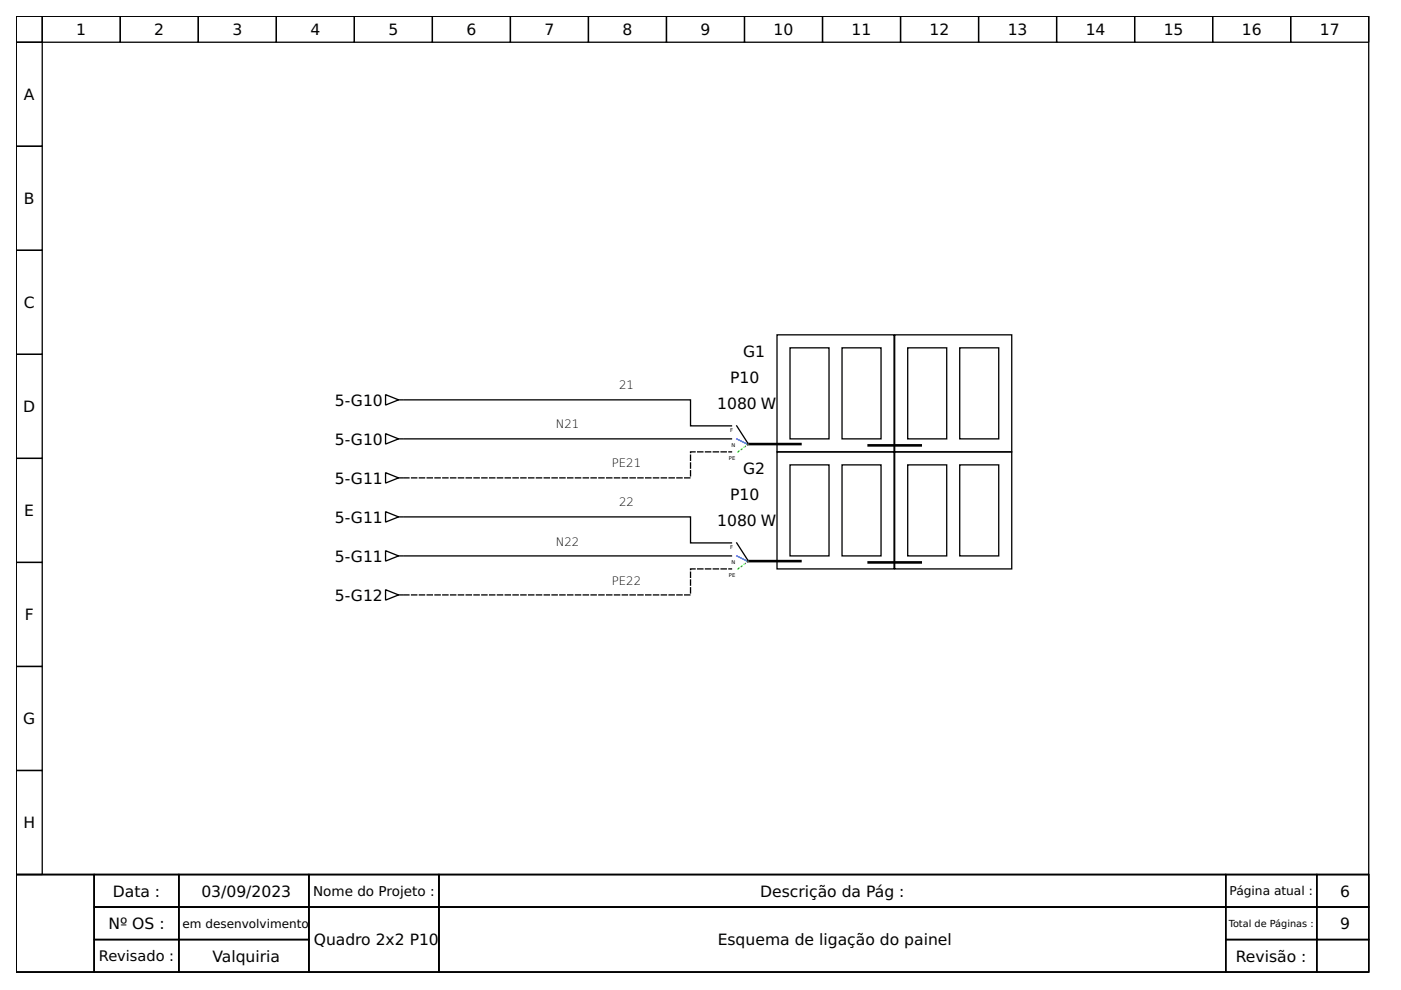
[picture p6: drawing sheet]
<svg xmlns="http://www.w3.org/2000/svg" width="297mm" height="210mm" viewBox="0 0 297 210" stroke-linecap="round" stroke-linejoin="round" font-family="sans-serif">
<g fill="none" stroke="#000" stroke-width=".28">
<path d="M3.4 3.4h286.8v182h-286.8zM3.4 3.4h5.6v5.6h-5.6zM3.4 9h5.6v22h-5.6zM9 3.4h16.5v5.6h-16.5zM25.5 3.4h16.5v5.6h-16.5zM42 3.4h16.6v5.6h-16.6zM58.6 3.4h16.5v5.6h-16.5zM75.1 3.4h16.6v5.6h-16.6zM91.7 3.4h16.5v5.6h-16.5zM108.2 3.4h16.6v5.6h-16.6zM124.8 3.4h16.5v5.6h-16.5zM141.3 3.4h16.5v5.6h-16.5z"/>
<path d="M157.8 3.4h16.6v5.6h-16.6zM174.4 3.4h16.5v5.6h-16.5zM190.9 3.4h16.6v5.6h-16.6zM207.5 3.4h16.5v5.6h-16.5zM224 3.4h16.6v5.6h-16.6zM240.6 3.4h16.5v5.6h-16.5zM257.1 3.4h16.6v5.6h-16.6zM273.7 3.4h16.5v5.6h-16.5zM3.4 31h5.6v22.1h-5.6zM3.4 53.1h5.6v22h-5.6zM3.4 75.1h5.6v22.1h-5.6zM164.7 71h24.9v24.8h-24.9z"/>
<path d="M167.5 73.8h8.3v19.3h-8.3zM178.5 73.8h8.3v19.3h-8.3zM189.7 71h24.8v24.8h-24.8zM192.5 73.8h8.2v19.3h-8.2zM203.5 73.8h8.3v19.3h-8.3zM3.4 97.2h5.6v22h-5.6zM81.7 83.7l2.8 1.1-2.8 1.1zM81.7 91.9l2.8 1.2-2.8 1.1zM84.5 84.8h.8M84.5 93.1h.8M85.6 84.8h60.8v5.5h8.7M85.6 93.1h69.5"/>
<path d="M156.2 90.3l2.5 3.9M164.7 95.8h24.9v24.8h-24.9zM167.5 98.6h8.3v19.3h-8.3zM178.5 98.6h8.3v19.3h-8.3zM189.7 95.8h24.8v24.8h-24.8zM192.5 98.6h8.2v19.3h-8.2zM203.5 98.6h8.3v19.3h-8.3zM3.4 119.2h5.6v22.1h-5.6zM81.7 116.8l2.8 1.1-2.8 1.1zM81.7 108.5l2.8 1.1-2.8 1.1zM81.7 100.2l2.8 1.1-2.8 1.1zM84.5 117.9h.8"/>
<path d="M84.5 109.6h.8M84.5 101.3h.8M85.6 109.6h60.8v5.5h8.7M85.6 117.9h69.5M156.2 115.1l2.5 3.9M81.7 125l2.8 1.1-2.8 1.1zM84.5 126.1h.8M3.4 141.3h5.6v22.1h-5.6zM3.4 163.4h5.6v22h-5.6zM3.4 185.4h286.8v20.7h-286.8zM3.4 185.4h16.6v20.7h-16.6zM20 185.4h17.9v6.9h-17.9z"/>
<path d="M20 192.3h17.9v6.9h-17.9zM20 199.2h17.9v6.9h-17.9zM37.9 185.4h27.6v6.9h-27.6zM37.9 192.3h27.6v6.9h-27.6zM37.9 199.2h27.6v6.9h-27.6zM65.5 185.4h27.6v6.9h-27.6zM65.5 192.3h27.6v13.8h-27.6zM93.1 185.4h166.8v6.9h-166.8zM93.1 192.3h166.8v13.8h-166.8zM259.9 185.4h19.3v6.9h-19.3zM259.9 192.3h19.3v6.9h-19.3zM259.9 199.2h19.3v6.9h-19.3z"/>
<path d="M279.2 185.4h11v6.9h-11zM279.2 192.3h11v6.9h-11zM279.2 199.2h11v6.9h-11z"/>
</g>
<path d="M158.7 94.2h11M184.2 94.4h11M158.7 119h11M184.2 119.2h11" fill="none" stroke="#000" stroke-width=".55"/>
<path d="M156.2 93.1l2.2 1.1M156.2 117.9l2.2 1.1" fill="none" stroke="#00f" stroke-width=".28"/>
<path d="M158.7 94.2l-2.2 1.6M158.7 119l-2.2 1.6" fill="none" stroke="#0f0" stroke-width=".28" stroke-dasharray=".3 .6"/>
<path d="M85.6 101.3h60.8v-5.5h8.7M85.6 126.1h60.8v-5.5h8.7" fill="none" stroke="#000" stroke-width=".28" stroke-dasharray="1.1 .6"/>
<g font-size="3.3">
<text x="16.2" y="7.4">1</text>
<text x="32.7" y="7.4">2</text>
<text x="49.3" y="7.4">3</text>
<text x="65.8" y="7.4">4</text>
<text x="82.3" y="7.4">5</text>
<text x="98.9" y="7.4">6</text>
<text x="115.4" y="7.4">7</text>
<text x="132" y="7.4">8</text>
<text x="148.5" y="7.4">9</text>
<text x="164" y="7.4">10</text>
<text x="180.6" y="7.4">11</text>
<text x="197.1" y="7.4">12</text>
<text x="213.6" y="7.4">13</text>
<text x="230.2" y="7.4">14</text>
<text x="246.7" y="7.4">15</text>
<text x="263.3" y="7.4">16</text>
<text x="279.8" y="7.4">17</text>
<text x="5.1" y="21.2">A</text>
<text x="5.1" y="43.3">B</text>
<text x="5" y="65.3">C</text>
<text x="157.6" y="75.7">G1</text>
<text x="154.8" y="81.2">P10</text>
<text x="4.9" y="87.4">D</text>
<text x="71" y="86">5-G10</text>
<text x="152.1" y="86.7">1080 W</text>
<text x="71" y="94.3">5-G10</text>
<text x="157.6" y="100.5">G2</text>
<text x="71" y="102.6">5-G11</text>
<text x="154.8" y="106">P10</text>
<text x="5.1" y="109.5">E</text>
<text x="71" y="110.8">5-G11</text>
<text x="152.1" y="111.5">1080 W</text>
<text x="71" y="119.1">5-G11</text>
<text x="5.2" y="131.5">F</text>
<text x="71" y="127.4">5-G12</text>
<text x="4.9" y="153.6">G</text>
<text x="5" y="175.6">H</text>
<text x="23.9" y="190.1">Data :</text>
<text x="42.7" y="190.1">03/09/2023</text>
<text x="161.2" y="190.1">Descrição da Pág :</text>
<text x="284.2" y="190.1">6</text>
<text x="23" y="197">Nº OS :</text>
<text x="284.2" y="197">9</text>
<text x="45" y="203.9">Valquiria</text>
<text x="66.5" y="200.4">Quadro 2x2 P10</text>
<text x="152.2" y="200.4">Esquema de ligação do painel</text>
<text x="262" y="203.9">Revisão :</text>
</g>
<text font-size="3.1" x="21" y="203.8">Revisado :</text>
<text font-size="2.9" x="66.4" y="189.9">Nome do Projeto :</text>
<g font-size="2.6">
<text x="260.7" y="189.8">Página atual :</text>
<text x="38.7" y="196.7">em desenvolvimento</text>
</g>
<g font-size="2.5">
<text x="131.2" y="82.6">21</text>
<text x="117.8" y="90.8">N21</text>
<text x="129.7" y="99.1">PE21</text>
<text x="131.2" y="107.4">22</text>
<text x="117.8" y="115.7">N22</text>
<text x="129.7" y="123.9">PE22</text>
</g>
<text font-size="2.1" x="260.5" y="196.5">Total de Páginas :</text>
<g font-size="1.1">
<text x="154.8" y="91.7">F</text>
<text x="155.1" y="94.7">N</text>
<text x="154.5" y="97.5">PE</text>
<text x="154.8" y="116.5">F</text>
<text x="155.1" y="119.5">N</text>
<text x="154.5" y="122.3">PE</text>
</g>
</svg>
